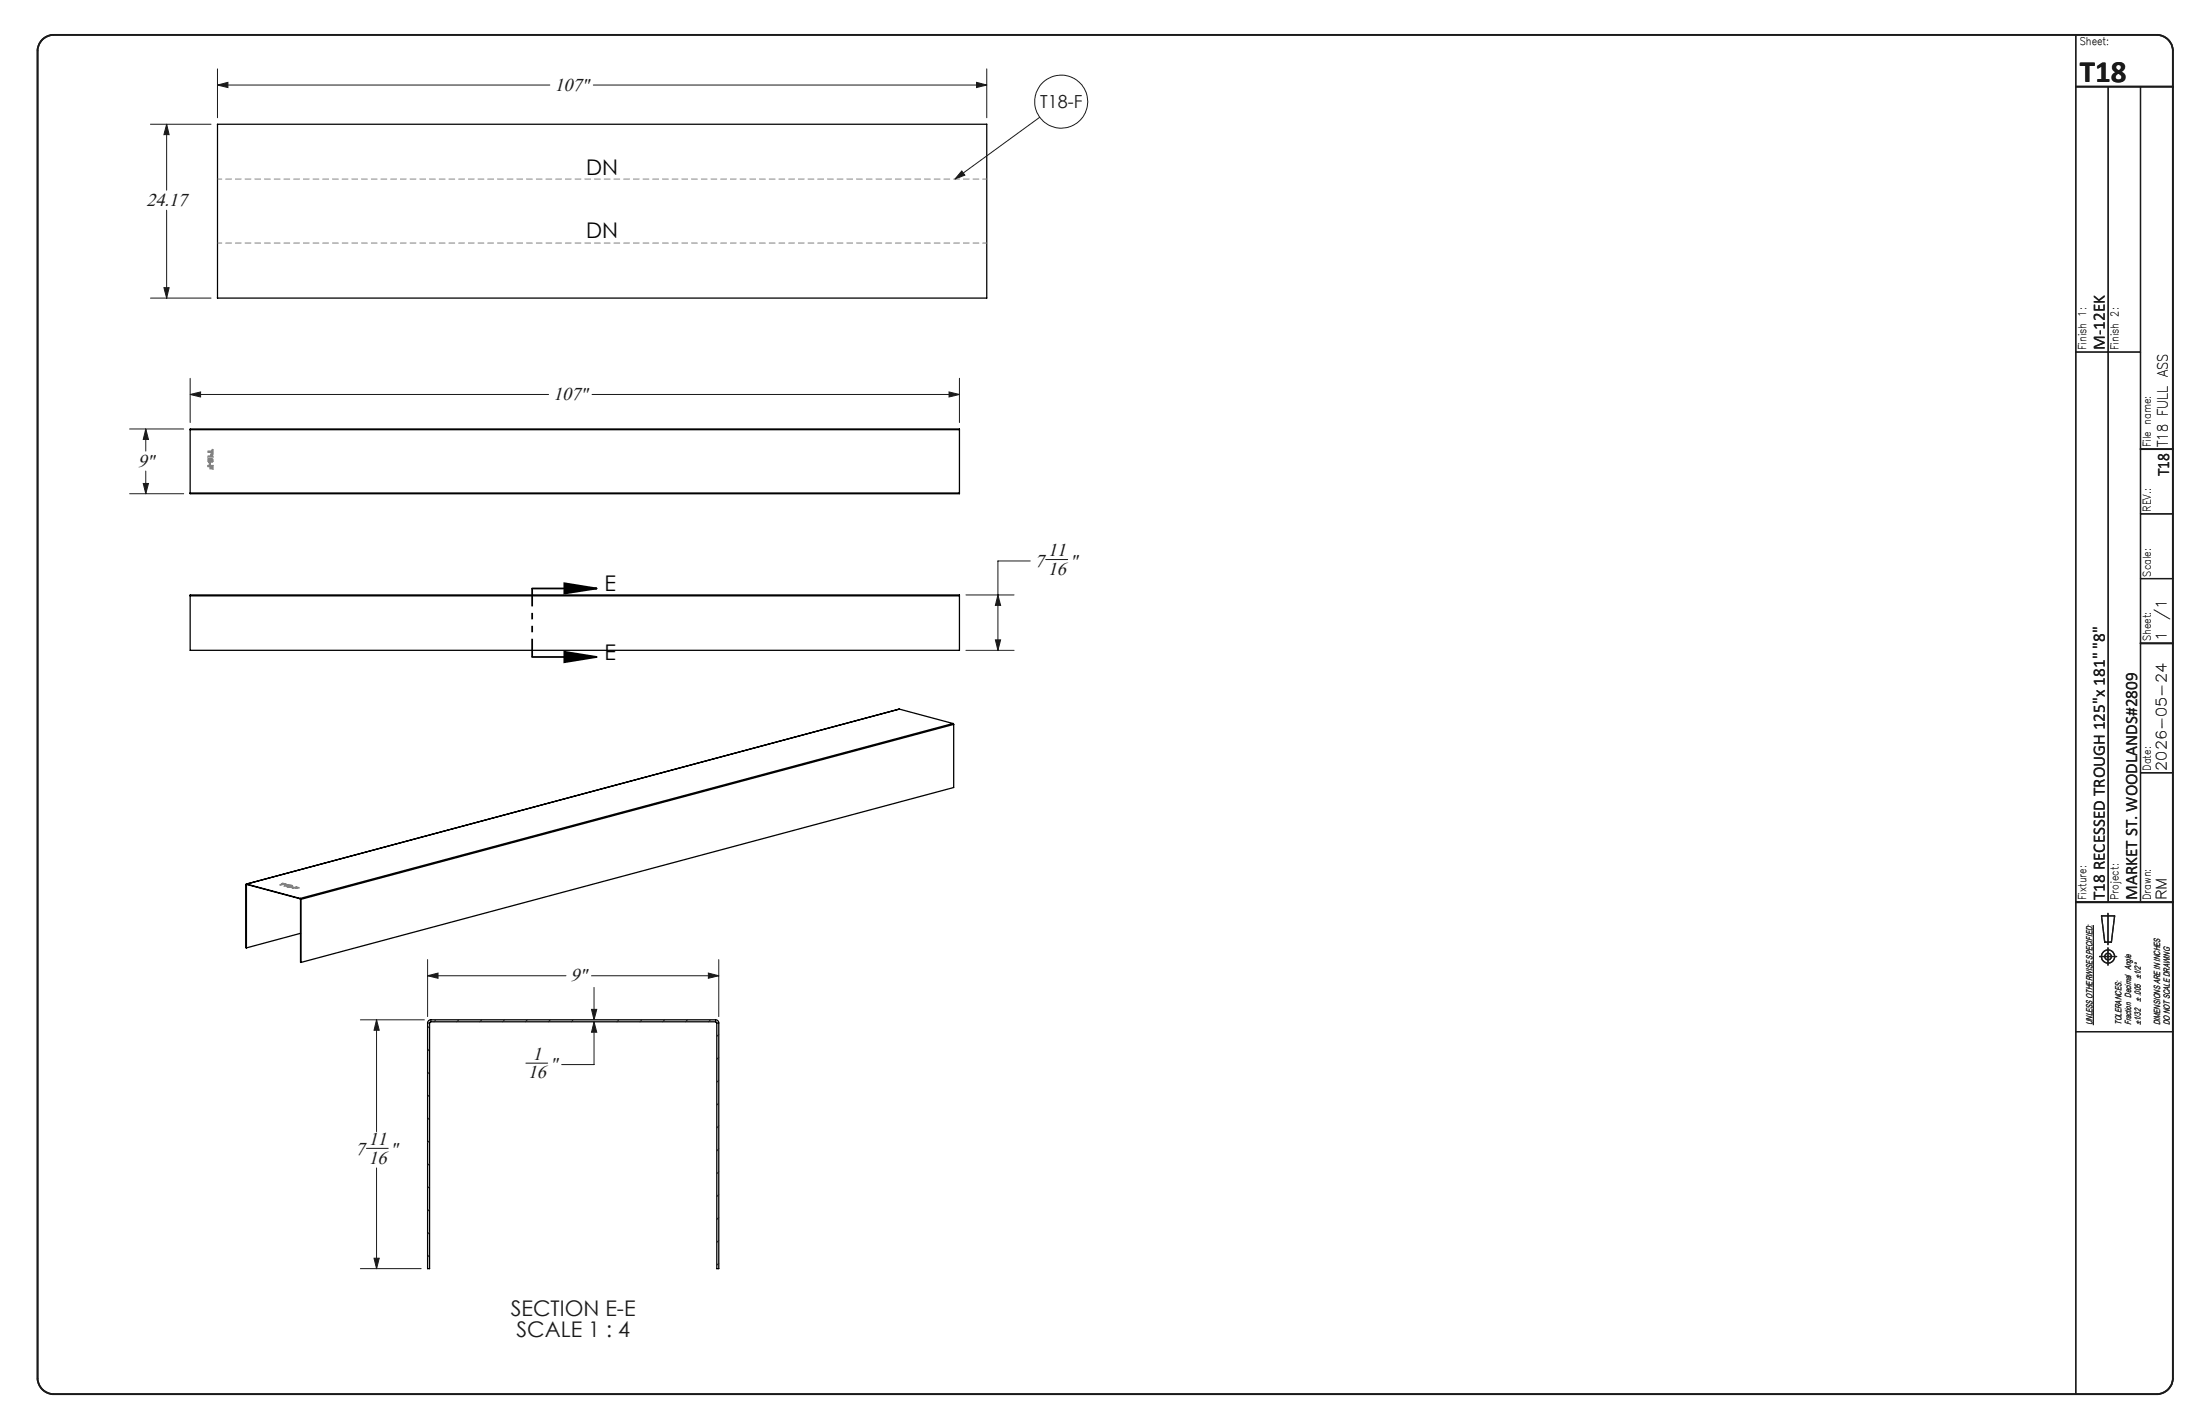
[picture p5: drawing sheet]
<svg xmlns="http://www.w3.org/2000/svg" width="432mm" height="279mm" viewBox="0 0 432 279" stroke-linecap="round" stroke-linejoin="round" font-family="sans-serif">
<g fill="none" stroke="#191924" stroke-width=".2">
<path d="M42.7 16.7l2-.5v1zM42.7 13.5v9.6M42.7 16.7h65.2M116.5 16.7h77.2M191.7 16.2l2 .5-2 .5zM193.7 13.5v9.6M29.5 24.4h11.9M32.7 24.4l.5 2h-1zM32.7 24.4v12.9M188.8 33.5l.6 .9-2 .7zM204.1 23l-16.7 12.1M29.5 58.5h11.9"/>
<path d="M32.2 56.4h1l-.5 2.1zM32.7 41.2v17.3M37.3 77.4l2.1-.5v1zM37.3 74.2v8.7M37.3 77.4h70.4M116.2 77.4h72.1M186.3 76.9l2 .5-2 .5zM188.3 74.2v8.7M25.4 84.2h10.7M25.4 96.9h10.7M28.1 94.9h1l-.5 2zM28.6 84.2l.5 2h-1z"/>
<path d="M28.6 84.2v4.3M28.6 92.4v4.5M189.6 116.7h9.4M195.9 116.7l.5 2.1h-1zM202.2 110.1h-6.3v17.5M205.2 109.8h4.3M189.6 127.6h9.4M195.4 125.6h1l-.5 2zM83.9 191.5l2.1-.6v1zM83.9 188.3v11.2M83.9 191.5h27.2M116.1 198h1l-.5 2.1z"/>
<path d="M116.1 191.5h25M116.6 193.7v6.4M139 190.9l2.1 .6-2.1 .4zM141.1 188.3v11.2M410.9 181.5v19.6M70.7 200.1h12.6M73.9 200.1l.5 2h-1zM73.9 200.1v21.9M84.3 201.3l-.4 .4M84.3 205.8l-.4 .4M84.3 210.3l-.4 .4M84.3 214.8l-.4 .4"/>
<path d="M84.3 219.3l-.4 .4M85.5 200.1l-.3 .4M90.1 200.1l-.5 .4M94.5 200.1l-.3 .4M99 200.1l-.4 .4M103.2 208.6h4.3M103.5 200.1l-.4 .4M108 200.1l-.4 .4M112.5 200.1l-.4 .4M116.6 200.5l.5 2h-1zM116.6 200.5v8.4h-6.4M121.5 200.1l-.4 .4"/>
<path d="M126 200.1l-.4 .4M130.5 200.1l-.4 .4M134.9 200.1l-.4 .4M139.5 200.1l-.5 .4M141.1 203l-.4 .3M141.1 207.4l-.4 .5M141.1 211.9l-.4 .4M141.1 216.4l-.4 .4M71.9 225.3h4.3M73.9 229.2v19.7M84.3 223.8l-.4 .4M84.3 228.3l-.4 .4"/>
<path d="M84.3 232.8l-.4 .4M84.3 237.2l-.4 .5M141.1 220.9l-.4 .4M141.1 225.4l-.4 .4M141.1 229.9l-.4 .4M141.1 234.4l-.4 .4M141.1 238.9l-.4 .4M70.7 248.9h12M73.4 246.9h1l-.5 2zM84.3 241.8l-.4 .3M84.3 246.2l-.4 .4M141.1 243.4l-.4 .4"/>
<path d="M141.1 247.9l-.4 .3"/>
<circle cx="208.3" cy="19.9" r="5.2"/>
</g>
<g fill="none" stroke="#191924" stroke-width=".25">
<path d="M407.4 6.8v266.7M413.8 17v160M420.1 17v160M407.4 69.1h12.7M420.1 113.5h6.4M420.1 100.8h6.4M420.1 151.6h6.4M407.4 177h19.1M412.5 179.7h2.5l-.6 5.2h-1.3zM413.7 179.2v6.1M412.1 187.7h3.3M413.7 186v3.4"/>
<path d="M407.4 202.4h19.1"/>
<circle cx="413.7" cy="187.7" r=".66"/>
<circle cx="413.8" cy="187.7" r="1.29"/>
</g>
<path d="M8.2 7.9a3.3 3.3 0 0 1 2.3-1.1h412.8a3.2 3.2 0 0 1 3.2 3.2v260.4a3.2 3.2 0 0 1-3.2 3.1h-412.8a3.2 3.2 0 0 1-3.1-3.1v-260.4a3.2 3.2 0 0 1 .8-2.1zM407.4 17h19.1M420.1 88.1h6.4M420.1 126.2h6.4M407.4 177h19.1" fill="none" stroke="#191924" stroke-width=".35"/>
<g fill="none" stroke="#000" stroke-width=".25">
<path d="M42.7 24.4h151v34.1h-151zM37.3 84.3v-.1h151v.1M37.3 96.7v.2h151v-.2M37.3 84.3h151M37.3 96.7h151M37.3 84.3v12.4M188.3 84.3v12.4M37.3 116.9v-.2h151v.2M37.3 116.9v10.7h151v-10.7M37.3 116.9h151M176.5 139.1l-128.1 34.4M176.5 139.1l10.5 2.9"/>
<path d="M187 142l.2 .1M187 142l-128.1 34.3M187.2 142.1l-128.1 34.4M187.2 142.1v12.4l-128.1 34.3M48.3 173.6h.1M48.3 173.6v12.3l.1 .1M48.4 173.6v12.4M48.4 173.5l-.1 .1M48.4 173.5v.1M48.4 173.5l10.5 2.9M48.4 173.5h.1M48.4 173.5l10.5 2.8"/>
<path d="M48.5 173.6h-.1M58.9 176.3l.2 .2M58.9 176.4l.1 .1M58.9 176.3v.1M59 176.5h.1M59 176.5l.1 12.3M59.1 176.5v12.3M59 183.1l-10.6 2.9M84.1 200.3l.4-.2h55.9a.6 .6 0 0 1 .7 .6v48.2h-.4v-48.2l-.2-.2-56.1 .1-.1 48.3h-.4v-48.3z"/>
</g>
<path d="M84.3 200.7h-.4M84.6 200.1v.4M140.4 200.5v-.4M141.1 200.7h-.4" fill="none" stroke="#000" stroke-width=".2" stroke-dasharray="1.3 .6" stroke-linecap="butt"/>
<path d="M104.4 115.5h12.7M110.8 114.4l6.3 1.1-6.3 1zM104.4 128.9h12.7M110.8 127.9l6.3 1-6.3 1z" fill="none" stroke="#000" stroke-width=".35"/>
<g fill="none" stroke="#808080" stroke-width=".25">
<path d="M40.8 88.6l.8-.1 .1-.3 .1 .8h-.2v-.2h-.7zM40.8 91.4l1-.1v.7h-.2v-.5h-.2v.4l-.1 .1-.1-.5h-.3zM40.9 89.5h.6l-.1-.2 .1-.2 .3 .5-.9 .1zM40.9 90.1l.3-.1 .1 .1a.27 .27 0 0 1 .4 0 .27 .27 0 0 1 0 .4 .27 .27 0 0 1-.4 0l-.1 .2-.3-.1zM41.1 90.8h.2l-.1 .4h-.1zM55 173.6l.6-.2-.2-.1 .8 .2zM56 173.6l.7 .1-.9 .1 .5-.1zM56.3 173.9l.6-.2 .5 .1-.5 .3zM56.5 174l.4-.1zM56.9 173.8h.3zM57.1 174l.4 .1zM57.3 174.2l.8-.2 .6 .2z"/>
<circle cx="41.1" cy="90.3" r=".17"/>
<circle cx="41.6" cy="90.3" r=".11"/>
</g>
<path d="M104.4 115.4v13.5" fill="none" stroke="#000" stroke-width=".35" stroke-dasharray="6.3 1.3 1.3 1.3 1.3 1.3" stroke-dashoffset="2.8" stroke-linecap="butt"/>
<path d="M42.7 35.1h151M193.7 47.7h-151" fill="none" stroke="#808080" stroke-width=".2" stroke-dasharray="1.3 .6" stroke-dashoffset=".4" stroke-linecap="butt"/>
<path d="M110.8 114.4l6.3 1.1-6.3 1zM110.8 127.9l6.3 1-6.3 1z" fill="#000"/>
<g fill="#191924">
<path d="M188.8 33.5l.6 .9-2 .7z"/>
<path d="M32.7 24.4l.5 2h-1zM32.2 56.4h1l-.5 2.1zM191.7 16.2l2 .5-2 .5zM42.7 16.7l2-.5v1z"/>
<path d="M28.6 84.2l.5 2h-1zM28.1 94.9h1l-.5 2zM37.3 77.4l2.1-.5v1zM186.3 76.9l2 .5-2 .5z"/>
<path d="M195.9 116.7l.5 2.1h-1zM195.4 125.6h1l-.5 2zM139 190.9l2.1 .6-2.1 .4zM83.9 191.5l2.1-.6v1zM116.1 198h1l-.5 2.1zM116.6 200.5l.5 2h-1zM73.9 200.1l.5 2h-1zM73.4 246.9h1l-.5 2z"/>
</g>
<text font-size="6.1" fill="#191924" x="408.2" y="16.1">T18</text>
<g font-size="4.2">
<text x="115.1" y="34.3">DN</text>
<text x="115.1" y="46.7">DN</text>
<text x="118.6" y="116">E</text>
<text x="118.6" y="129.5">E</text>
</g>
<g font-size="4.2" fill="#191924">
<text x="100.3" y="258.2">SECTION E-E</text>
<text x="101.4" y="262.4">SCALE 1 : 4</text>
</g>
<g font-size="3.7" fill="#191924">
<text x="108.8" y="17.8">107&quot;</text>
<text x="28.7" y="40.4">24.17</text>
<text x="108.6" y="78.5">107&quot;</text>
<text x="27" y="91.6">9&quot;</text>
<text x="203.1" y="111.2">7</text>
<text x="205.7" y="112.8">16</text>
<text x="205.7" y="109.2">11</text>
<text x="209.9" y="111.2">&quot;</text>
<text x="112" y="192.5">9&quot;</text>
<text x="104.5" y="208">1</text>
<text x="107.9" y="210">&quot;</text>
<text x="103.6" y="211.6">16</text>
<text x="69.8" y="226.7">7</text>
<text x="72.3" y="224.7">11</text>
<text x="76.6" y="226.7">&quot;</text>
<text x="72.3" y="228.3">16</text>
</g>
<text font-size="3.5" fill="#191924" x="204.2" y="21.2">T18-F</text>
<g font-size="3.4" fill="#191924">
<text x="413.1" y="68.7" transform="rotate(-90 413.1 68.7)">M-12EK</text>
<text x="425.7" y="93.4" transform="rotate(-90 425.7 93.4)">T18</text>
<text x="413.1" y="176.6" transform="rotate(-90 413.1 176.6)">T18 RECESSED TROUGH 125&quot;x 181&quot; &quot;8&quot;</text>
<text x="419.4" y="176.6" transform="rotate(-90 419.4 176.6)">MARKET ST. WOODLANDS#2809</text>
</g>
<g font-size="2.8" fill="#191924">
<text x="425.5" y="87.7" transform="rotate(-90 425.5 87.7)">T18 FULL ASS</text>
<text x="425.2" y="125.8" transform="rotate(-90 425.2 125.8)">1</text>
<text x="425.2" y="121.7" transform="rotate(-90 425.2 121.7)">/1</text>
<text x="425.2" y="151.2" transform="rotate(-90 425.2 151.2)">2026-05-24</text>
<text x="425.2" y="176.6" transform="rotate(-90 425.2 176.6)">RM</text>
</g>
<g font-size="2.1" fill="#191924">
<text x="408.2" y="8.9">Sheet:</text>
<text x="409.5" y="68.7" transform="rotate(-90 409.5 68.7)">Finish 1:</text>
<text x="415.8" y="68.7" transform="rotate(-90 415.8 68.7)">Finish 2:</text>
<text x="422.2" y="87.7" transform="rotate(-90 422.2 87.7)">File name:</text>
<text x="422.2" y="100.4" transform="rotate(-90 422.2 100.4)">REV.:</text>
<text x="422.2" y="113.1" transform="rotate(-90 422.2 113.1)">Scale:</text>
<text x="422.2" y="125.8" transform="rotate(-90 422.2 125.8)">Sheet:</text>
<text x="422.2" y="151.2" transform="rotate(-90 422.2 151.2)">Date:</text>
<text x="409.5" y="176.6" transform="rotate(-90 409.5 176.6)">Fixture:</text>
<text x="415.8" y="176.6" transform="rotate(-90 415.8 176.6)">Project:</text>
<text x="422.2" y="176.6" transform="rotate(-90 422.2 176.6)">Drawn:</text>
</g>
<g font-size="1.7" fill="#191924">
<text x="420.2" y="196.6" transform="rotate(-90 420.2 196.6)">± .005 ±1/2°</text>
<text x="410.7" y="201.1" transform="rotate(-90 410.7 201.1)">UNLESS OTHERWISE SPECIFIED:</text>
<text x="416.4" y="201.1" transform="rotate(-90 416.4 201.1)">TOLERANCES:</text>
<text x="418.3" y="201.1" transform="rotate(-90 418.3 201.1)">Fraction Decimal Angle</text>
<text x="420.2" y="201.1" transform="rotate(-90 420.2 201.1)">±1/32</text>
<text x="424" y="201.1" transform="rotate(-90 424 201.1)">DIMENSIONS ARE IN INCHES</text>
<text x="425.9" y="201.1" transform="rotate(-90 425.9 201.1)">DO NOT SCALE DRAWING</text>
</g>
</svg>
